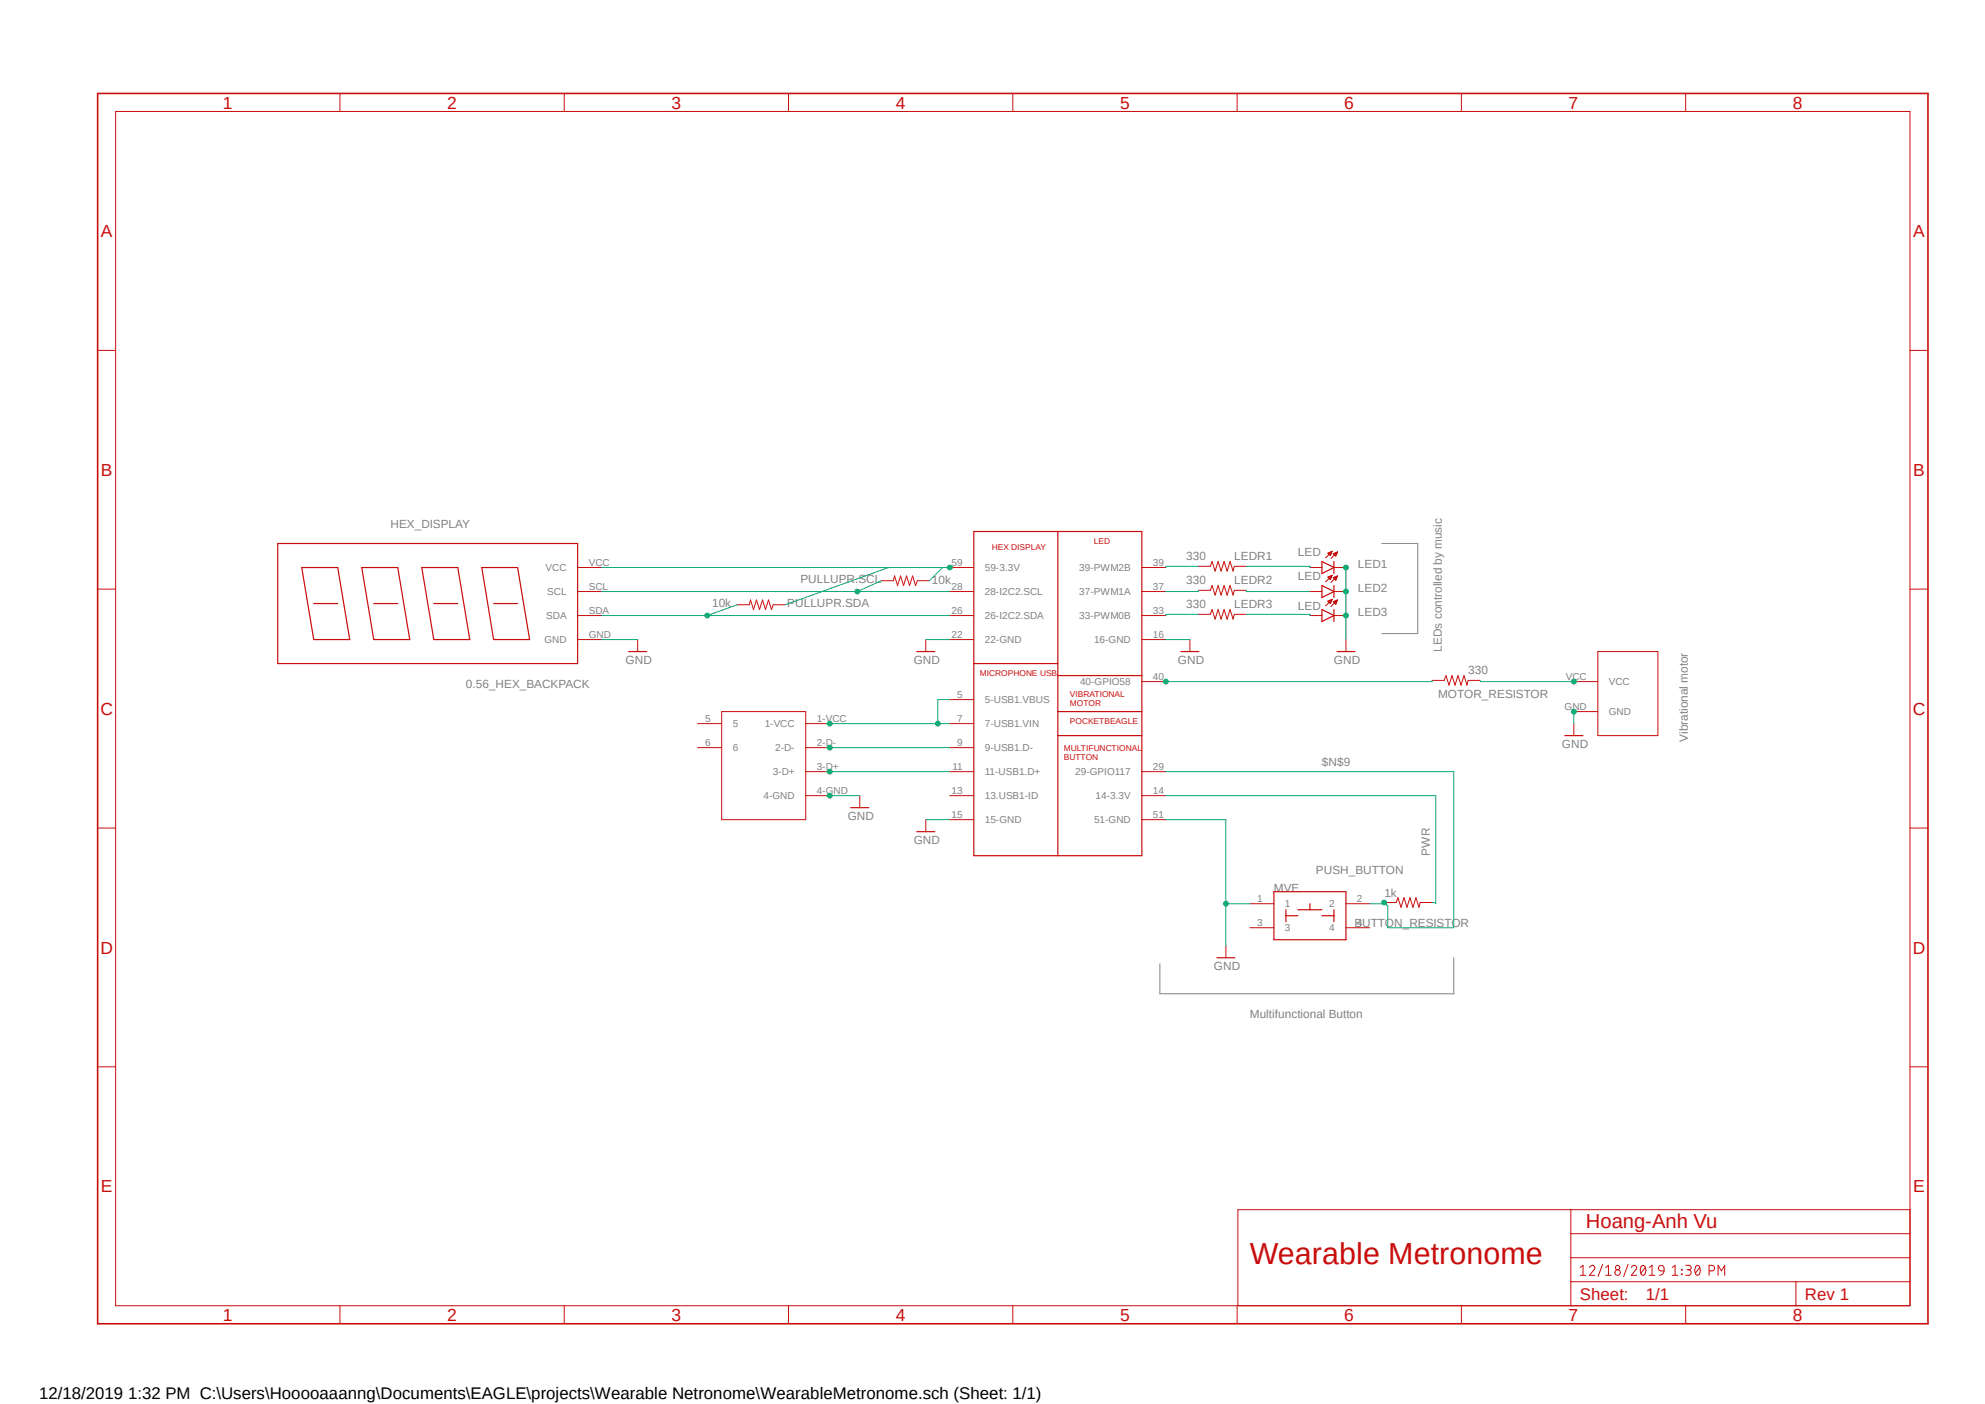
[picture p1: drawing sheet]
<?xml version="1.0" encoding="utf-8"?>
<!DOCTYPE eagle SYSTEM "eagle.dtd">
<eagle version="9.3.0">
<drawing>
<settings>
<setting alwaysvectorfont="no"/>
<setting verticaltext="up"/>
</settings>
<grid distance="0.05" unitdist="inch" unit="inch" style="lines" multiple="1" display="no" altdistance="0.01" altunitdist="inch" altunit="inch"/>
<schematic xreflabel="%F%N/%S.%C%R" xrefpart="/%S.%C%R">
<libraries>
<library name="WearableMetronome">
<symbols>
<symbol name="FRAMES_A3L-LOC">
<wire x1="241.3" y1="3.81" x2="311.785" y2="3.81" width="0.1016" layer="94"/>
<wire x1="311.785" y1="3.81" x2="359.41" y2="3.81" width="0.1016" layer="94"/>
<wire x1="359.41" y1="3.81" x2="383.54" y2="3.81" width="0.1016" layer="94"/>
<wire x1="383.54" y1="3.81" x2="383.54" y2="8.89" width="0.1016" layer="94"/>
<wire x1="383.54" y1="8.89" x2="383.54" y2="13.97" width="0.1016" layer="94"/>
<wire x1="383.54" y1="13.97" x2="383.54" y2="19.05" width="0.1016" layer="94"/>
<wire x1="383.54" y1="19.05" x2="383.54" y2="24.13" width="0.1016" layer="94"/>
<wire x1="241.3" y1="3.81" x2="241.3" y2="24.13" width="0.1016" layer="94"/>
<wire x1="241.3" y1="24.13" x2="311.785" y2="24.13" width="0.1016" layer="94"/>
<wire x1="311.785" y1="24.13" x2="383.54" y2="24.13" width="0.1016" layer="94"/>
<wire x1="359.41" y1="3.81" x2="359.41" y2="8.89" width="0.1016" layer="94"/>
<wire x1="359.41" y1="8.89" x2="383.54" y2="8.89" width="0.1016" layer="94"/>
<wire x1="359.41" y1="8.89" x2="311.785" y2="8.89" width="0.1016" layer="94"/>
<wire x1="311.785" y1="8.89" x2="311.785" y2="3.81" width="0.1016" layer="94"/>
<wire x1="311.785" y1="8.89" x2="311.785" y2="13.97" width="0.1016" layer="94"/>
<wire x1="311.785" y1="13.97" x2="383.54" y2="13.97" width="0.1016" layer="94"/>
<wire x1="311.785" y1="13.97" x2="311.785" y2="19.05" width="0.1016" layer="94"/>
<wire x1="311.785" y1="19.05" x2="383.54" y2="19.05" width="0.1016" layer="94"/>
<wire x1="311.785" y1="19.05" x2="311.785" y2="24.13" width="0.1016" layer="94"/>
<text x="313.69" y="15.24" size="2.54" layer="94" font="vector">&gt;DRAWING_NAME</text>
<text x="313.69" y="10.16" size="2.286" layer="94" font="vector">&gt;LAST_DATE_TIME</text>
<text x="313.69" y="5.08" size="2.54" layer="94">Sheet:</text>
<frame x1="0" y1="0" x2="387.35" y2="260.35" columns="8" rows="5" layer="94"/>
<text x="361.315" y="5.08" size="2.54" layer="94">Rev 1</text>
</symbol>
<symbol name="0.56_HEX_BACKPACK">
<pin name="GND" x="-5.08" y="5.08" length="middle"/>
<pin name="SDA" x="-5.08" y="10.16" length="middle"/>
<pin name="SCL" x="-5.08" y="15.24" length="middle"/>
<pin name="VCC" x="-5.08" y="20.32" length="middle" direction="pwr"/>
<wire x1="0" y1="0" x2="0" y2="25.4" width="0.254" layer="94"/>
<wire x1="0" y1="25.4" x2="63.5" y2="25.4" width="0.254" layer="94"/>
<wire x1="63.5" y1="25.4" x2="63.5" y2="0" width="0.254" layer="94"/>
<wire x1="63.5" y1="0" x2="0" y2="0" width="0.254" layer="94"/>
<wire x1="10.16" y1="5.08" x2="12.7" y2="20.32" width="0.254" layer="94"/>
<wire x1="12.7" y1="20.32" x2="20.32" y2="20.32" width="0.254" layer="94"/>
<wire x1="20.32" y1="20.32" x2="17.78" y2="5.08" width="0.254" layer="94"/>
<wire x1="17.78" y1="5.08" x2="10.16" y2="5.08" width="0.254" layer="94"/>
<wire x1="22.86" y1="5.08" x2="25.4" y2="20.32" width="0.254" layer="94"/>
<wire x1="25.4" y1="20.32" x2="33.02" y2="20.32" width="0.254" layer="94"/>
<wire x1="33.02" y1="20.32" x2="30.48" y2="5.08" width="0.254" layer="94"/>
<wire x1="30.48" y1="5.08" x2="22.86" y2="5.08" width="0.254" layer="94"/>
<wire x1="35.56" y1="5.08" x2="38.1" y2="20.32" width="0.254" layer="94"/>
<wire x1="38.1" y1="20.32" x2="45.72" y2="20.32" width="0.254" layer="94"/>
<wire x1="45.72" y1="20.32" x2="43.18" y2="5.08" width="0.254" layer="94"/>
<wire x1="43.18" y1="5.08" x2="35.56" y2="5.08" width="0.254" layer="94"/>
<wire x1="48.26" y1="5.08" x2="50.8" y2="20.32" width="0.254" layer="94"/>
<wire x1="50.8" y1="20.32" x2="58.42" y2="20.32" width="0.254" layer="94"/>
<wire x1="58.42" y1="20.32" x2="55.88" y2="5.08" width="0.254" layer="94"/>
<wire x1="55.88" y1="5.08" x2="48.26" y2="5.08" width="0.254" layer="94"/>
<wire x1="12.7" y1="12.7" x2="17.78" y2="12.7" width="0.254" layer="94"/>
<wire x1="25.4" y1="12.7" x2="30.48" y2="12.7" width="0.254" layer="94"/>
<wire x1="38.1" y1="12.7" x2="43.18" y2="12.7" width="0.254" layer="94"/>
<wire x1="50.8" y1="12.7" x2="55.88" y2="12.7" width="0.254" layer="94"/>
<text x="0" y="27.94" size="1.778" layer="95" rot="MR180">&gt;NAME</text>
<text x="0" y="-2.54" size="1.778" layer="96">&gt;VALUE</text>
</symbol>
<symbol name="SWITCH">
<wire x1="-7.62" y1="5.08" x2="-7.62" y2="-5.08" width="0.254" layer="94"/>
<wire x1="-7.62" y1="-5.08" x2="7.62" y2="-5.08" width="0.254" layer="94"/>
<wire x1="7.62" y1="-5.08" x2="7.62" y2="5.08" width="0.254" layer="94"/>
<pin name="1" x="-12.7" y="2.54" length="middle"/>
<pin name="3" x="-12.7" y="-2.54" length="middle"/>
<pin name="2" x="12.7" y="2.54" length="middle" rot="R180"/>
<pin name="4" x="12.7" y="-2.54" length="middle" rot="R180"/>
<wire x1="-7.62" y1="5.08" x2="7.62" y2="5.08" width="0.254" layer="94"/>
<wire x1="-5.08" y1="0" x2="-2.54" y2="0" width="0.254" layer="94"/>
<wire x1="5.08" y1="0" x2="2.54" y2="0" width="0.254" layer="94"/>
<wire x1="-2.54" y1="1.27" x2="0" y2="1.27" width="0.254" layer="94"/>
<wire x1="0" y1="1.27" x2="2.54" y2="1.27" width="0.254" layer="94"/>
<wire x1="0" y1="1.27" x2="0" y2="2.54" width="0.254" layer="94"/>
<text x="-7.62" y="5.08" size="1.778" layer="96">&gt;NAME</text>
<text x="-7.62" y="-7.62" size="1.778" layer="96">&gt;VALUE</text>
<wire x1="-5.08" y1="1.27" x2="-5.08" y2="0" width="0.254" layer="94"/>
<wire x1="-5.08" y1="0" x2="-5.08" y2="-1.27" width="0.254" layer="94"/>
<wire x1="5.08" y1="1.27" x2="5.08" y2="0" width="0.254" layer="94"/>
<wire x1="5.08" y1="0" x2="5.08" y2="-1.27" width="0.254" layer="94"/>
</symbol>
<symbol name="GND">
<wire x1="-1.905" y1="0" x2="1.905" y2="0" width="0.254" layer="94"/>
<pin name="GND" x="0" y="2.54" visible="off" length="short" direction="sup" rot="R270"/>
<text x="-2.54" y="-2.54" size="1.778" layer="96">&gt;VALUE</text>
</symbol>
<symbol name="POCKETBEAGLE_HOANG">
<pin name="59-3.3V" x="-7.62" y="15.24" length="middle" direction="pwr"/>
<pin name="28-I2C2.SCL" x="-7.62" y="10.16" length="middle"/>
<pin name="26-I2C2.SDA" x="-7.62" y="5.08" length="middle"/>
<pin name="22-GND" x="-7.62" y="0" length="middle" direction="pwr"/>
<pin name="5-USB1.VBUS" x="-7.62" y="-12.7" length="middle"/>
<pin name="7-USB1.VIN" x="-7.62" y="-17.78" length="middle"/>
<pin name="11-USB1.D+" x="-7.62" y="-27.94" length="middle"/>
<pin name="9-USB1.D-" x="-7.62" y="-22.86" length="middle"/>
<pin name="13.USB1-ID" x="-7.62" y="-33.02" length="middle"/>
<pin name="39-PWM2B" x="38.1" y="15.24" length="middle" rot="R180"/>
<pin name="37-PWM1A" x="38.1" y="10.16" length="middle" rot="R180"/>
<pin name="33-PWM0B" x="38.1" y="5.08" length="middle" rot="R180"/>
<pin name="16-GND" x="38.1" y="0" length="middle" direction="pwr" rot="R180"/>
<pin name="40-GPIO58" x="38.1" y="-8.89" length="middle" rot="R180"/>
<pin name="29-GPIO117" x="38.1" y="-27.94" length="middle" rot="R180"/>
<pin name="14-3.3V" x="38.1" y="-33.02" length="middle" direction="pwr" rot="R180"/>
<pin name="15-GND" x="-7.62" y="-38.1" length="middle" direction="pwr"/>
<pin name="51-GND" x="38.1" y="-38.1" length="middle" direction="pwr" rot="R180"/>
<wire x1="-2.54" y1="-5.08" x2="-2.54" y2="-45.72" width="0.254" layer="94"/>
<wire x1="-2.54" y1="-45.72" x2="15.24" y2="-45.72" width="0.254" layer="94"/>
<wire x1="15.24" y1="-45.72" x2="33.02" y2="-45.72" width="0.254" layer="94"/>
<wire x1="33.02" y1="-45.72" x2="33.02" y2="-20.32" width="0.254" layer="94"/>
<wire x1="33.02" y1="-7.62" x2="33.02" y2="22.86" width="0.254" layer="94"/>
<wire x1="33.02" y1="22.86" x2="15.24" y2="22.86" width="0.254" layer="94"/>
<wire x1="15.24" y1="22.86" x2="-2.54" y2="22.86" width="0.254" layer="94"/>
<wire x1="-2.54" y1="22.86" x2="-2.54" y2="-5.08" width="0.254" layer="94"/>
<wire x1="-2.54" y1="-5.08" x2="15.24" y2="-5.08" width="0.254" layer="94"/>
<wire x1="15.24" y1="-5.08" x2="15.24" y2="22.86" width="0.254" layer="94"/>
<wire x1="15.24" y1="-5.08" x2="15.24" y2="-7.62" width="0.254" layer="94"/>
<wire x1="15.24" y1="-45.72" x2="15.24" y2="-20.32" width="0.254" layer="94"/>
<wire x1="15.24" y1="-20.32" x2="15.24" y2="-15.24" width="0.254" layer="94"/>
<wire x1="15.24" y1="-15.24" x2="15.24" y2="-7.62" width="0.254" layer="94"/>
<wire x1="15.24" y1="-7.62" x2="33.02" y2="-7.62" width="0.254" layer="94"/>
<wire x1="33.02" y1="-7.62" x2="33.02" y2="-15.24" width="0.254" layer="94"/>
<wire x1="33.02" y1="-15.24" x2="33.02" y2="-20.32" width="0.254" layer="94"/>
<wire x1="33.02" y1="-20.32" x2="15.24" y2="-20.32" width="0.254" layer="94"/>
<text x="17.78" y="-17.78" size="1.27" layer="94">POCKETBEAGLE</text>
<text x="-1.27" y="-7.62" size="1.27" layer="94">MICROPHONE USB</text>
<text x="22.86" y="20.32" size="1.27" layer="94">LED</text>
<text x="1.27" y="19.05" size="1.27" layer="94">HEX DISPLAY</text>
<text x="16.51" y="-25.4" size="1.27" layer="94">MULTIFUNCTIONAL 
BUTTON</text>
<wire x1="15.24" y1="-15.24" x2="33.02" y2="-15.24" width="0.254" layer="94"/>
<text x="17.78" y="-13.97" size="1.27" layer="94">VIBRATIONAL
MOTOR</text>
</symbol>
<symbol name="USBAFEMALE">
<pin name="1-VCC" x="10.16" y="2.54" length="middle" rot="R180"/>
<pin name="2-D-" x="10.16" y="-2.54" length="middle" rot="R180"/>
<pin name="3-D+" x="10.16" y="-7.62" length="middle" rot="R180"/>
<pin name="4-GND" x="10.16" y="-12.7" length="middle" rot="R180"/>
<pin name="5" x="-17.78" y="2.54" length="middle"/>
<pin name="6" x="-17.78" y="-2.54" length="middle"/>
<wire x1="-12.7" y1="5.08" x2="-12.7" y2="-17.78" width="0.1524" layer="94"/>
<wire x1="-12.7" y1="-17.78" x2="5.08" y2="-17.78" width="0.1524" layer="94"/>
<wire x1="5.08" y1="-17.78" x2="5.08" y2="5.08" width="0.1524" layer="94"/>
<wire x1="5.08" y1="5.08" x2="-12.7" y2="5.08" width="0.1524" layer="94"/>
</symbol>
<symbol name="VIBRATIONALMOTOR">
<pin name="VCC" x="8.89" y="3.81" length="middle" rot="R180"/>
<pin name="GND" x="8.89" y="-2.54" length="middle" rot="R180"/>
<wire x1="3.81" y1="10.16" x2="3.81" y2="-7.62" width="0.1524" layer="94"/>
<wire x1="3.81" y1="-7.62" x2="-8.89" y2="-7.62" width="0.1524" layer="94"/>
<wire x1="-8.89" y1="-7.62" x2="-8.89" y2="10.16" width="0.1524" layer="94"/>
<wire x1="-8.89" y1="10.16" x2="3.81" y2="10.16" width="0.1524" layer="94"/>
</symbol>
</symbols>
<devicesets>
<deviceset name="FRAMES_A3L-LOC" prefix="FRAME" uservalue="yes">
<gates>
<gate name="G$1" symbol="FRAMES_A3L-LOC" x="0" y="0"/>
</gates>
<devices>
<device name="">
<technologies>
<technology name=""/>
</technologies>
</device>
</devices>
</deviceset>
<deviceset name="0.56_HEX_BACKPACK" prefix="U">
<gates>
<gate name="G$1" symbol="0.56_HEX_BACKPACK" x="0" y="0"/>
</gates>
<devices>
<device name="" package="0.56_HEX_BACKPACK">
<connects>
<connect gate="G$1" pin="GND" pad="GND"/>
<connect gate="G$1" pin="SCL" pad="SCL"/>
<connect gate="G$1" pin="SDA" pad="SDA"/>
<connect gate="G$1" pin="VCC" pad="VCC"/>
</connects>
<technologies>
<technology name=""/>
</technologies>
</device>
</devices>
</deviceset>
<deviceset name="PUSH_BUTTON" prefix="SW">
<gates>
<gate name="G$1" symbol="SWITCH" x="0" y="0"/>
</gates>
<devices>
<device name="" package="BUTTON_12.5MM">
<connects>
<connect gate="G$1" pin="1" pad="1"/>
<connect gate="G$1" pin="2" pad="2"/>
<connect gate="G$1" pin="3" pad="3"/>
<connect gate="G$1" pin="4" pad="4"/>
</connects>
<technologies>
<technology name=""/>
</technologies>
</device>
</devices>
</deviceset>
<deviceset name="GND" prefix="GND">
<gates>
<gate name="1" symbol="GND" x="0" y="0"/>
</gates>
<devices>
<device name="">
<technologies>
<technology name=""/>
</technologies>
</device>
</devices>
</deviceset>
<deviceset name="POCKETBEAGLE_HOANG">
<gates>
<gate name="G$1" symbol="POCKETBEAGLE_HOANG" x="-15.24" y="7.62"/>
</gates>
<devices>
<device name="" package="POCKETBEAGLE_HOANG">
<connects>
<connect gate="G$1" pin="11-USB1.D+" pad="11"/>
<connect gate="G$1" pin="13.USB1-ID" pad="13"/>
<connect gate="G$1" pin="14-3.3V" pad="14"/>
<connect gate="G$1" pin="15-GND" pad="15"/>
<connect gate="G$1" pin="16-GND" pad="16"/>
<connect gate="G$1" pin="22-GND" pad="22"/>
<connect gate="G$1" pin="26-I2C2.SDA" pad="26"/>
<connect gate="G$1" pin="28-I2C2.SCL" pad="28"/>
<connect gate="G$1" pin="29-GPIO117" pad="29"/>
<connect gate="G$1" pin="33-PWM0B" pad="33"/>
<connect gate="G$1" pin="37-PWM1A" pad="37"/>
<connect gate="G$1" pin="39-PWM2B" pad="39"/>
<connect gate="G$1" pin="40-GPIO58" pad="40"/>
<connect gate="G$1" pin="5-USB1.VBUS" pad="5"/>
<connect gate="G$1" pin="51-GND" pad="51"/>
<connect gate="G$1" pin="59-3.3V" pad="59"/>
<connect gate="G$1" pin="7-USB1.VIN" pad="7"/>
<connect gate="G$1" pin="9-USB1.D-" pad="9"/>
</connects>
<technologies>
<technology name=""/>
</technologies>
</device>
</devices>
</deviceset>
<deviceset name="USBAFEMALE">
<gates>
<gate name="G$1" symbol="USBAFEMALE" x="5.08" y="2.54"/>
</gates>
<devices>
<device name="" package="USBAFEMALE">
<connects>
<connect gate="G$1" pin="1-VCC" pad="1-VCC"/>
<connect gate="G$1" pin="2-D-" pad="2-D-"/>
<connect gate="G$1" pin="3-D+" pad="3-D+"/>
<connect gate="G$1" pin="4-GND" pad="4-GND"/>
<connect gate="G$1" pin="5" pad="5"/>
<connect gate="G$1" pin="6" pad="6"/>
</connects>
<technologies>
<technology name=""/>
</technologies>
</device>
</devices>
</deviceset>
<deviceset name="VIBRATIONALMOTOR">
<gates>
<gate name="G$1" symbol="VIBRATIONALMOTOR" x="12.7" y="0"/>
</gates>
<devices>
<device name="" package="VIBRATIONALMOTOR">
<connects>
<connect gate="G$1" pin="GND" pad="GND"/>
<connect gate="G$1" pin="VCC" pad="VCC"/>
</connects>
<technologies>
<technology name=""/>
</technologies>
</device>
</devices>
</deviceset>
</devicesets>
</library>
<library name="ENGI301">
<symbols>
<symbol name="LED">
<wire x1="0" y1="-1.27" x2="2.54" y2="0" width="0.254" layer="94"/>
<wire x1="2.54" y1="0" x2="0" y2="1.27" width="0.254" layer="94"/>
<wire x1="2.54" y1="-1.27" x2="2.54" y2="0" width="0.254" layer="94"/>
<wire x1="2.54" y1="0" x2="2.54" y2="1.27" width="0.254" layer="94"/>
<wire x1="0" y1="-1.27" x2="0" y2="0" width="0.254" layer="94"/>
<wire x1="0" y1="0" x2="0" y2="1.27" width="0.254" layer="94"/>
<wire x1="0.762" y1="2.032" x2="2.159" y2="3.429" width="0.1524" layer="94"/>
<wire x1="1.905" y1="1.905" x2="3.302" y2="3.302" width="0.1524" layer="94"/>
<text x="-2.54" y="5.08" size="1.778" layer="95">&gt;NAME</text>
<text x="-2.54" y="-5.08" size="1.778" layer="96">&gt;VALUE</text>
<pin name="C" x="5.08" y="0" visible="off" length="short" direction="pas" rot="R180"/>
<pin name="A" x="-2.54" y="0" visible="off" length="short" direction="pas"/>
<polygon width="0.1524" layer="94">
<vertex x="2.159" y="3.429"/>
<vertex x="1.27" y="3.048"/>
<vertex x="1.778" y="2.54"/>
</polygon>
<polygon width="0.1524" layer="94">
<vertex x="3.302" y="3.302"/>
<vertex x="2.413" y="2.921"/>
<vertex x="2.921" y="2.413"/>
</polygon>
</symbol>
<symbol name="R">
<wire x1="-2.54" y1="0" x2="-2.159" y2="1.016" width="0.2032" layer="94"/>
<wire x1="-2.159" y1="1.016" x2="-1.524" y2="-1.016" width="0.2032" layer="94"/>
<wire x1="-1.524" y1="-1.016" x2="-0.889" y2="1.016" width="0.2032" layer="94"/>
<wire x1="-0.889" y1="1.016" x2="-0.254" y2="-1.016" width="0.2032" layer="94"/>
<wire x1="-0.254" y1="-1.016" x2="0.381" y2="1.016" width="0.2032" layer="94"/>
<wire x1="0.381" y1="1.016" x2="1.016" y2="-1.016" width="0.2032" layer="94"/>
<wire x1="1.016" y1="-1.016" x2="1.651" y2="1.016" width="0.2032" layer="94"/>
<wire x1="1.651" y1="1.016" x2="2.286" y2="-1.016" width="0.2032" layer="94"/>
<wire x1="2.286" y1="-1.016" x2="2.54" y2="0" width="0.2032" layer="94"/>
<pin name="1" x="-5.08" y="0" visible="off" length="short" direction="pas" swaplevel="1"/>
<pin name="2" x="5.08" y="0" visible="off" length="short" direction="pas" swaplevel="1" rot="R180"/>
<text x="-2.54" y="2.54" size="1.778" layer="95">&gt;NAME</text>
<text x="-2.54" y="-5.08" size="1.778" layer="96">&gt;VALUE</text>
</symbol>
</symbols>
<devicesets>
<deviceset name="LED" prefix="D">
<gates>
<gate name="G$1" symbol="LED" x="0" y="0"/>
</gates>
<devices>
<device name="" package="EIA-STD">
<connects>
<connect gate="G$1" pin="A" pad="P$1"/>
<connect gate="G$1" pin="C" pad="P$2"/>
</connects>
<technologies>
<technology name=""/>
</technologies>
</device>
</devices>
</deviceset>
<deviceset name="R_" prefix="R" uservalue="yes">
<gates>
<gate name="G$1" symbol="R" x="0" y="0"/>
</gates>
<devices>
<device name="R0402" package="R0402">
<connects>
<connect gate="G$1" pin="1" pad="1"/>
<connect gate="G$1" pin="2" pad="2"/>
</connects>
<technologies>
<technology name=""/>
</technologies>
</device>
<device name="R0603" package="R0603">
<connects>
<connect gate="G$1" pin="1" pad="1"/>
<connect gate="G$1" pin="2" pad="2"/>
</connects>
<technologies>
<technology name=""/>
</technologies>
</device>
<device name="R0805" package="R0805">
<connects>
<connect gate="G$1" pin="1" pad="1"/>
<connect gate="G$1" pin="2" pad="2"/>
</connects>
<technologies>
<technology name=""/>
</technologies>
</device>
<device name="R1206" package="R1206">
<connects>
<connect gate="G$1" pin="1" pad="1"/>
<connect gate="G$1" pin="2" pad="2"/>
</connects>
<technologies>
<technology name=""/>
</technologies>
</device>
<device name="R1210" package="R1210">
<connects>
<connect gate="G$1" pin="1" pad="1"/>
<connect gate="G$1" pin="2" pad="2"/>
</connects>
<technologies>
<technology name=""/>
</technologies>
</device>
</devices>
</deviceset>
</devicesets>
</library>
</libraries>
<attributes>
</attributes>
<variantdefs>
</variantdefs>
<classes>
<class number="0" name="default" width="0" drill="0">
</class>
</classes>
<parts>
<part name="FRAME1" library="WearableMetronome" deviceset="FRAMES_A3L-LOC" device="" value="1"/>
<part name="HEX_DISPLAY" library="WearableMetronome" deviceset="0.56_HEX_BACKPACK" device=""/>
<part name="MVE" library="WearableMetronome" deviceset="PUSH_BUTTON" device=""/>
<part name="LED3" library="ENGI301" deviceset="LED" device=""/>
<part name="MOTOR_RESISTOR" library="ENGI301" deviceset="R_" device="R0603" value="330"/>
<part name="LED2" library="ENGI301" deviceset="LED" device=""/>
<part name="LED1" library="ENGI301" deviceset="LED" device=""/>
<part name="LEDR2" library="ENGI301" deviceset="R_" device="R0603" value="330"/>
<part name="LEDR1" library="ENGI301" deviceset="R_" device="R0603" value="330"/>
<part name="LEDR3" library="ENGI301" deviceset="R_" device="R0603" value="330"/>
<part name="BUTTON_RESISTOR" library="ENGI301" deviceset="R_" device="R0603" value="1k"/>
<part name="PULLUPR.SDA" library="ENGI301" deviceset="R_" device="R0603" value="10k"/>
<part name="PULLUPR.SCL" library="ENGI301" deviceset="R_" device="R0603" value="10k"/>
<part name="GND1" library="WearableMetronome" deviceset="GND" device=""/>
<part name="U$3" library="WearableMetronome" deviceset="POCKETBEAGLE_HOANG" device=""/>
<part name="GND2" library="WearableMetronome" deviceset="GND" device=""/>
<part name="GND3" library="WearableMetronome" deviceset="GND" device=""/>
<part name="GND6" library="WearableMetronome" deviceset="GND" device=""/>
<part name="GND7" library="WearableMetronome" deviceset="GND" device=""/>
<part name="U$1" library="WearableMetronome" deviceset="USBAFEMALE" device=""/>
<part name="U$2" library="WearableMetronome" deviceset="VIBRATIONALMOTOR" device=""/>
</parts>
<sheets>
<sheet>
<plain>
<wire x1="281.94" y1="167.64" x2="289.56" y2="167.64" width="0.1524" layer="95"/>
<wire x1="289.56" y1="167.64" x2="289.56" y2="148.59" width="0.1524" layer="95"/>
<wire x1="289.56" y1="148.59" x2="281.94" y2="148.59" width="0.1524" layer="95"/>
<text x="294.64" y="144.78" size="1.778" layer="95" rot="R90">LEDs controlled by music</text>
<text x="346.71" y="125.73" size="1.778" layer="95" rot="R90">Vibrational motor</text>
<wire x1="234.95" y1="78.74" x2="234.95" y2="72.39" width="0.1524" layer="95"/>
<wire x1="234.95" y1="72.39" x2="297.18" y2="72.39" width="0.1524" layer="95"/>
<wire x1="297.18" y1="72.39" x2="297.18" y2="80.01" width="0.1524" layer="95"/>
<text x="254" y="67.31" size="1.778" layer="95">Multifunctional Button</text>
</plain>
<instances>
<instance part="FRAME1" gate="G$1" x="10.16" y="2.54" smashed="yes">
<attribute name="DRAWING_NAME" x="323.85" y="17.78" size="2.54" layer="94" font="vector"/>
<attribute name="LAST_DATE_TIME" x="323.85" y="12.7" size="2.286" layer="94" font="vector"/>
</instance>
<instance part="HEX_DISPLAY" gate="G$1" x="111.76" y="142.24" smashed="yes" rot="MR0">
<attribute name="NAME" x="88.9" y="172.72" size="1.778" layer="95" rot="R180"/>
<attribute name="VALUE" x="114.3" y="137.16" size="1.778" layer="96" rot="MR0"/>
</instance>
<instance part="MVE" gate="G$1" x="266.7" y="88.9" smashed="yes">
<attribute name="NAME" x="259.08" y="93.98" size="1.778" layer="96"/>
<attribute name="VALUE" x="267.97" y="97.79" size="1.778" layer="96"/>
</instance>
<instance part="LED3" gate="G$1" x="269.24" y="152.4" smashed="yes">
<attribute name="NAME" x="276.86" y="152.4" size="1.778" layer="95"/>
<attribute name="VALUE" x="264.16" y="153.67" size="1.778" layer="96"/>
</instance>
<instance part="MOTOR_RESISTOR" gate="G$1" x="297.688" y="138.684" smashed="yes">
<attribute name="NAME" x="293.878" y="134.874" size="1.778" layer="95"/>
<attribute name="VALUE" x="300.228" y="139.954" size="1.778" layer="96"/>
</instance>
<instance part="LED2" gate="G$1" x="269.24" y="157.48" smashed="yes">
<attribute name="NAME" x="276.86" y="157.48" size="1.778" layer="95"/>
<attribute name="VALUE" x="264.16" y="160.02" size="1.778" layer="96"/>
</instance>
<instance part="LED1" gate="G$1" x="269.24" y="162.56" smashed="yes">
<attribute name="NAME" x="276.86" y="162.56" size="1.778" layer="95"/>
<attribute name="VALUE" x="264.16" y="165.1" size="1.778" layer="96"/>
</instance>
<instance part="LEDR2" gate="G$1" x="248.158" y="157.734" smashed="yes">
<attribute name="NAME" x="250.698" y="159.004" size="1.778" layer="95"/>
<attribute name="VALUE" x="240.538" y="159.004" size="1.778" layer="96"/>
</instance>
<instance part="LEDR1" gate="G$1" x="248.158" y="162.814" smashed="yes">
<attribute name="NAME" x="250.698" y="164.084" size="1.778" layer="95"/>
<attribute name="VALUE" x="240.538" y="164.084" size="1.778" layer="96"/>
</instance>
<instance part="LEDR3" gate="G$1" x="248.158" y="152.654" smashed="yes">
<attribute name="NAME" x="250.698" y="153.924" size="1.778" layer="95"/>
<attribute name="VALUE" x="240.538" y="153.924" size="1.778" layer="96"/>
</instance>
<instance part="BUTTON_RESISTOR" gate="G$1" x="287.528" y="91.694" smashed="yes">
<attribute name="NAME" x="276.098" y="86.614" size="1.778" layer="95"/>
<attribute name="VALUE" x="282.448" y="92.964" size="1.778" layer="96"/>
</instance>
<instance part="PULLUPR.SDA" gate="G$1" x="150.622" y="154.686" smashed="yes" rot="R180">
<attribute name="NAME" x="173.482" y="155.956" size="1.778" layer="95" rot="R180"/>
<attribute name="VALUE" x="144.272" y="155.956" size="1.778" layer="96" rot="R180"/>
</instance>
<instance part="PULLUPR.SCL" gate="G$1" x="181.102" y="159.766" smashed="yes" rot="R180">
<attribute name="NAME" x="176.022" y="161.036" size="1.778" layer="95" rot="R180"/>
<attribute name="VALUE" x="190.754" y="160.782" size="1.778" layer="96" rot="R180"/>
</instance>
<instance part="GND1" gate="1" x="322.58" y="127" smashed="yes">
<attribute name="VALUE" x="320.04" y="124.46" size="1.778" layer="96"/>
</instance>
<instance part="U$3" gate="G$1" x="198.12" y="147.32" smashed="yes"/>
<instance part="GND2" gate="1" x="171.45" y="111.76" smashed="yes">
<attribute name="VALUE" x="168.91" y="109.22" size="1.778" layer="96"/>
</instance>
<instance part="GND3" gate="1" x="124.46" y="144.78" smashed="yes">
<attribute name="VALUE" x="121.92" y="142.24" size="1.778" layer="96"/>
</instance>
<instance part="GND6" gate="1" x="274.32" y="144.78" smashed="yes">
<attribute name="VALUE" x="271.78" y="142.24" size="1.778" layer="96"/>
</instance>
<instance part="GND7" gate="1" x="248.92" y="80.01" smashed="yes">
<attribute name="VALUE" x="246.38" y="77.47" size="1.778" layer="96"/>
</instance>
<instance part="U$1" gate="G$1" x="154.94" y="127" smashed="yes"/>
<instance part="U$2" gate="G$1" x="331.47" y="134.62" smashed="yes" rot="MR0"/>
</instances>
<busses>
</busses>
<nets>
<net name="PWR" class="0">
<segment>
<pinref part="HEX_DISPLAY" gate="G$1" pin="VCC"/>
<wire x1="116.84" y1="162.56" x2="190.5" y2="162.56" width="0.1524" layer="91"/>
<pinref part="U$3" gate="G$1" pin="59-3.3V"/>
<pinref part="PULLUPR.SDA" gate="G$1" pin="1"/>
<wire x1="155.702" y1="154.686" x2="177.546" y2="162.56" width="0.1524" layer="91"/>
<wire x1="177.546" y1="162.56" x2="190.5" y2="162.56" width="0.1524" layer="91"/>
<junction x="190.5" y="162.56"/>
<pinref part="PULLUPR.SCL" gate="G$1" pin="1"/>
<wire x1="186.182" y1="159.766" x2="188.976" y2="162.56" width="0.1524" layer="91"/>
<wire x1="188.976" y1="162.56" x2="190.5" y2="162.56" width="0.1524" layer="91"/>
</segment>
<segment>
<pinref part="BUTTON_RESISTOR" gate="G$1" pin="2"/>
<wire x1="292.608" y1="91.694" x2="293.116" y2="91.694" width="0.1524" layer="91"/>
<wire x1="293.116" y1="91.694" x2="293.37" y2="91.44" width="0.1524" layer="91"/>
<wire x1="293.37" y1="91.44" x2="293.37" y2="114.3" width="0.1524" layer="91"/>
<pinref part="U$3" gate="G$1" pin="14-3.3V"/>
<wire x1="293.37" y1="114.3" x2="236.22" y2="114.3" width="0.1524" layer="91"/>
<label x="292.1" y="101.6" size="1.778" layer="95" rot="R90"/>
</segment>
</net>
<net name="N$2" class="0">
<segment>
<pinref part="HEX_DISPLAY" gate="G$1" pin="SCL"/>
<wire x1="116.84" y1="157.48" x2="170.942" y2="157.48" width="0.1524" layer="91"/>
<pinref part="PULLUPR.SCL" gate="G$1" pin="2"/>
<wire x1="170.942" y1="157.48" x2="190.5" y2="157.48" width="0.1524" layer="91"/>
<wire x1="176.022" y1="159.766" x2="170.942" y2="157.48" width="0.1524" layer="91"/>
<junction x="170.942" y="157.48"/>
<pinref part="U$3" gate="G$1" pin="28-I2C2.SCL"/>
</segment>
</net>
<net name="N$3" class="0">
<segment>
<pinref part="HEX_DISPLAY" gate="G$1" pin="SDA"/>
<wire x1="116.84" y1="152.4" x2="139.192" y2="152.4" width="0.1524" layer="91"/>
<pinref part="PULLUPR.SDA" gate="G$1" pin="2"/>
<wire x1="139.192" y1="152.4" x2="190.5" y2="152.4" width="0.1524" layer="91"/>
<wire x1="145.542" y1="154.686" x2="139.192" y2="152.4" width="0.1524" layer="91"/>
<junction x="139.192" y="152.4"/>
<pinref part="U$3" gate="G$1" pin="26-I2C2.SDA"/>
</segment>
</net>
<net name="N$14" class="0">
<segment>
<wire x1="236.22" y1="138.43" x2="236.22" y2="138.684" width="0.1524" layer="91"/>
<pinref part="MOTOR_RESISTOR" gate="G$1" pin="1"/>
<wire x1="236.22" y1="138.43" x2="292.608" y2="138.43" width="0.1524" layer="91"/>
<wire x1="292.608" y1="138.43" x2="292.608" y2="138.684" width="0.1524" layer="91"/>
<pinref part="U$3" gate="G$1" pin="40-GPIO58"/>
<junction x="236.22" y="138.43"/>
</segment>
</net>
<net name="N$17" class="0">
<segment>
<pinref part="LEDR1" gate="G$1" pin="1"/>
<wire x1="236.22" y1="162.56" x2="236.22" y2="162.814" width="0.1524" layer="91"/>
<wire x1="236.22" y1="162.814" x2="243.078" y2="162.814" width="0.1524" layer="91"/>
<pinref part="U$3" gate="G$1" pin="39-PWM2B"/>
</segment>
</net>
<net name="N$18" class="0">
<segment>
<pinref part="LEDR1" gate="G$1" pin="2"/>
<pinref part="LED1" gate="G$1" pin="A"/>
<wire x1="253.238" y1="162.814" x2="266.7" y2="162.814" width="0.1524" layer="91"/>
<wire x1="266.7" y1="162.814" x2="266.7" y2="162.56" width="0.1524" layer="91"/>
</segment>
</net>
<net name="N$19" class="0">
<segment>
<pinref part="LEDR2" gate="G$1" pin="1"/>
<wire x1="236.22" y1="157.48" x2="243.078" y2="157.48" width="0.1524" layer="91"/>
<wire x1="243.078" y1="157.48" x2="243.078" y2="157.734" width="0.1524" layer="91"/>
<pinref part="U$3" gate="G$1" pin="37-PWM1A"/>
</segment>
</net>
<net name="N$20" class="0">
<segment>
<pinref part="LEDR2" gate="G$1" pin="2"/>
<pinref part="LED2" gate="G$1" pin="A"/>
<wire x1="253.238" y1="157.734" x2="253.238" y2="157.48" width="0.1524" layer="91"/>
<wire x1="253.238" y1="157.48" x2="266.7" y2="157.48" width="0.1524" layer="91"/>
</segment>
</net>
<net name="N$16" class="0">
<segment>
<pinref part="LEDR3" gate="G$1" pin="1"/>
<wire x1="236.22" y1="152.4" x2="236.22" y2="152.654" width="0.1524" layer="91"/>
<wire x1="236.22" y1="152.654" x2="243.078" y2="152.654" width="0.1524" layer="91"/>
<pinref part="U$3" gate="G$1" pin="33-PWM0B"/>
</segment>
</net>
<net name="N$21" class="0">
<segment>
<pinref part="LEDR3" gate="G$1" pin="2"/>
<pinref part="LED3" gate="G$1" pin="A"/>
<wire x1="253.238" y1="152.654" x2="266.7" y2="152.654" width="0.1524" layer="91"/>
<wire x1="266.7" y1="152.654" x2="266.7" y2="152.4" width="0.1524" layer="91"/>
</segment>
</net>
<net name="GND" class="0">
<segment>
<pinref part="GND2" gate="1" pin="GND"/>
<wire x1="164.38" y1="114.3" x2="165.1" y2="114.3" width="0.1524" layer="91"/>
<pinref part="U$1" gate="G$1" pin="4-GND"/>
<wire x1="165.1" y1="114.3" x2="171.45" y2="114.3" width="0.1524" layer="91"/>
<junction x="165.1" y="114.3"/>
</segment>
<segment>
<pinref part="LED2" gate="G$1" pin="C"/>
<pinref part="LED1" gate="G$1" pin="C"/>
<junction x="274.32" y="162.56"/>
<wire x1="274.32" y1="162.56" x2="274.32" y2="157.48" width="0.1524" layer="91"/>
<junction x="274.32" y="157.48"/>
<pinref part="LED3" gate="G$1" pin="C"/>
<wire x1="274.32" y1="152.4" x2="274.32" y2="157.48" width="0.1524" layer="91"/>
<pinref part="GND6" gate="1" pin="GND"/>
<wire x1="274.32" y1="152.4" x2="274.32" y2="147.32" width="0.1524" layer="91"/>
<junction x="274.32" y="152.4"/>
</segment>
<segment>
<pinref part="GND3" gate="1" pin="GND"/>
<pinref part="HEX_DISPLAY" gate="G$1" pin="GND"/>
<wire x1="124.46" y1="147.32" x2="116.84" y2="147.32" width="0.1524" layer="91"/>
</segment>
<segment>
<pinref part="U$2" gate="G$1" pin="GND"/>
<junction x="322.58" y="132.08"/>
<pinref part="GND1" gate="1" pin="GND"/>
<wire x1="322.58" y1="132.08" x2="322.58" y2="129.54" width="0.1524" layer="91"/>
</segment>
<segment>
<pinref part="U$3" gate="G$1" pin="51-GND"/>
<wire x1="236.22" y1="109.22" x2="248.92" y2="109.22" width="0.1524" layer="91"/>
<pinref part="GND7" gate="1" pin="GND"/>
<wire x1="248.92" y1="109.22" x2="248.92" y2="91.44" width="0.1524" layer="91"/>
<pinref part="MVE" gate="G$1" pin="1"/>
<wire x1="248.92" y1="91.44" x2="248.92" y2="82.55" width="0.1524" layer="91"/>
<wire x1="254" y1="91.44" x2="248.92" y2="91.44" width="0.1524" layer="91"/>
<junction x="248.92" y="91.44"/>
</segment>
</net>
<net name="N$5" class="0">
<segment>
<pinref part="U$3" gate="G$1" pin="7-USB1.VIN"/>
<wire x1="164.38" y1="129.54" x2="165.1" y2="129.54" width="0.1524" layer="91"/>
<pinref part="U$3" gate="G$1" pin="5-USB1.VBUS"/>
<wire x1="165.1" y1="129.54" x2="187.96" y2="129.54" width="0.1524" layer="91"/>
<wire x1="187.96" y1="129.54" x2="190.5" y2="129.54" width="0.1524" layer="91"/>
<wire x1="190.5" y1="134.62" x2="187.96" y2="134.62" width="0.1524" layer="91"/>
<wire x1="187.96" y1="134.62" x2="187.96" y2="129.54" width="0.1524" layer="91"/>
<junction x="187.96" y="129.54"/>
<pinref part="U$1" gate="G$1" pin="1-VCC"/>
<junction x="165.1" y="129.54"/>
</segment>
</net>
<net name="N$6" class="0">
<segment>
<pinref part="U$3" gate="G$1" pin="9-USB1.D-"/>
<wire x1="164.38" y1="124.46" x2="165.1" y2="124.46" width="0.1524" layer="91"/>
<pinref part="U$1" gate="G$1" pin="2-D-"/>
<wire x1="165.1" y1="124.46" x2="190.5" y2="124.46" width="0.1524" layer="91"/>
<junction x="165.1" y="124.46"/>
</segment>
</net>
<net name="N$7" class="0">
<segment>
<pinref part="U$3" gate="G$1" pin="11-USB1.D+"/>
<wire x1="164.38" y1="119.38" x2="165.1" y2="119.38" width="0.1524" layer="91"/>
<pinref part="U$1" gate="G$1" pin="3-D+"/>
<wire x1="165.1" y1="119.38" x2="190.5" y2="119.38" width="0.1524" layer="91"/>
<junction x="165.1" y="119.38"/>
</segment>
</net>
<net name="N$4" class="0">
<segment>
<pinref part="U$2" gate="G$1" pin="VCC"/>
<junction x="322.58" y="138.43"/>
<pinref part="MOTOR_RESISTOR" gate="G$1" pin="2"/>
<wire x1="322.58" y1="138.43" x2="302.768" y2="138.43" width="0.1524" layer="91"/>
<wire x1="302.768" y1="138.43" x2="302.768" y2="138.684" width="0.1524" layer="91"/>
</segment>
</net>
<net name="$N$9" class="0">
<segment>
<pinref part="U$3" gate="G$1" pin="29-GPIO117"/>
<wire x1="236.22" y1="119.38" x2="297.18" y2="119.38" width="0.1524" layer="91"/>
<wire x1="297.18" y1="119.38" x2="297.18" y2="86.36" width="0.1524" layer="91"/>
<wire x1="297.18" y1="86.36" x2="283.21" y2="86.36" width="0.1524" layer="91"/>
<pinref part="BUTTON_RESISTOR" gate="G$1" pin="1"/>
<pinref part="MVE" gate="G$1" pin="2"/>
<wire x1="282.448" y1="91.694" x2="282.448" y2="91.44" width="0.1524" layer="91"/>
<wire x1="282.448" y1="91.44" x2="279.4" y2="91.44" width="0.1524" layer="91"/>
<wire x1="283.21" y1="86.36" x2="283.21" y2="90.932" width="0.1524" layer="91"/>
<wire x1="283.21" y1="90.932" x2="282.448" y2="91.694" width="0.1524" layer="91"/>
<junction x="282.448" y="91.694"/>
<label x="269.24" y="120.65" size="1.778" layer="95"/>
</segment>
</net>
</nets>
</sheet>
</sheets>
<errors>
<approved hash="104,1,116.84,162.56,HEX_DISPLAY,VCC,N$1,,,"/>
<approved hash="104,1,190.5,162.56,U$3,59-3.3V,N$1,,,"/>
<approved hash="204,1,190.5,147.32,U$3,22-GND,,,,"/>
<approved hash="204,1,236.22,147.32,U$3,16-GND,,,,"/>
<approved hash="104,1,236.22,114.3,U$3,14-3.3V,N$8,,,"/>
<approved hash="204,1,190.5,109.22,U$3,15-GND,,,,"/>
<approved hash="104,1,236.22,109.22,U$3,51-GND,GND,,,"/>
</errors>
</schematic>
</drawing>
<compatibility>
<note version="6.3" minversion="6.2.2" severity="warning">
Since Version 6.2.2 text objects can contain more than one line,
which will not be processed correctly with this version.
</note>
</compatibility>
</eagle>
